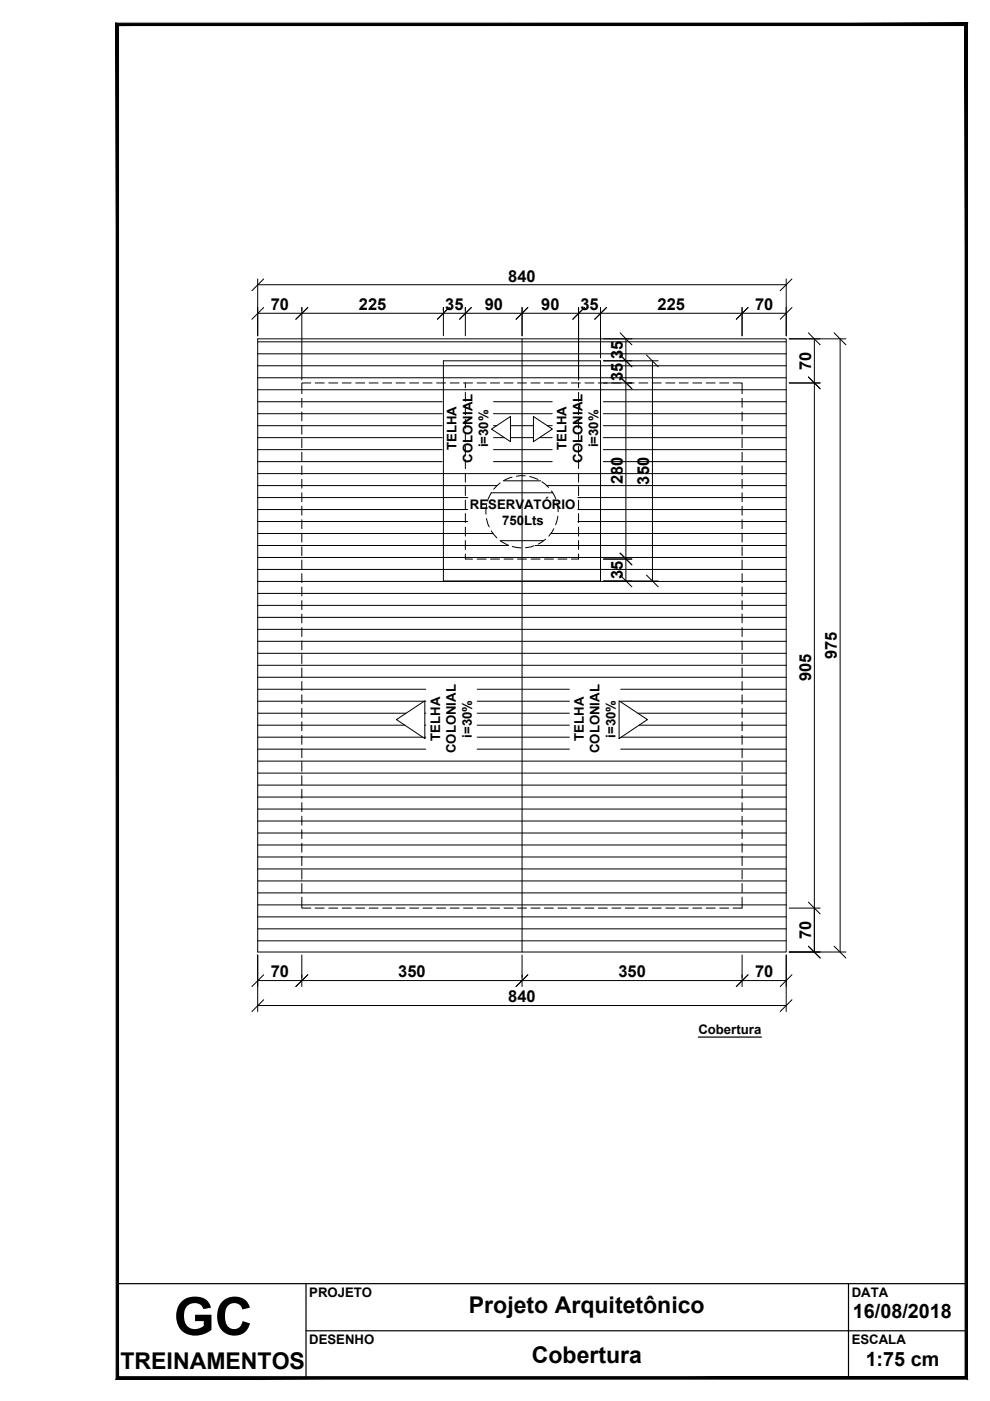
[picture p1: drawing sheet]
<svg xmlns="http://www.w3.org/2000/svg" width="210mm" height="297mm" viewBox="0 0 210 297" stroke-linecap="round" stroke-linejoin="round" font-family="sans-serif">
<!-- layer: Cobertura -->
<g fill="none" stroke="#000" stroke-width=".21">
<path d="M54.6 71.8h112.1v130h-112.1zM54.6 72.5h112.1M54.6 75h112.1M54.6 77.6h112.1M94 76.5h33.3v46.7h-33.3zM110.7 71.8v130M54.6 80.1h112.1M54.6 82.6h112.1M54.6 85.2h39.2M54.6 87.7h39.2M54.6 90.3h39.2M54.6 92.8h39.2"/>
<path d="M54.6 95.3h39.2M54.6 97.9h39.2M104.2 91l4-2.7v5.3zM104.6 85.2h12.5M104.6 87.7h12.5M104.6 95.3h12.5M104.6 97.9h12.5M104.6 90.3h.8M104.6 92.8h2.3M108.2 90.3h4.9M108.2 92.8h4.9M113.1 88.3l4 2.7-4 2.6z"/>
<path d="M114.4 92.8h2.7M116 90.3h1.1M127.9 85.2h38.8M127.9 87.7h38.8M127.9 90.3h38.8M127.9 92.8h38.8M127.9 95.3h38.8M127.9 97.9h38.8M54.6 100.4h112.1M54.6 118.2h112.1M54.6 103h50.8M54.6 105.5h44.6"/>
<path d="M54.6 108h44.6M54.6 110.6h44.6M54.6 113.1h49.9M54.6 115.7h53.3M104.1 104.5h13.1M106.1 114.6h9.2M106.7 101.9h7.9M113.5 115.7h53.2M115.9 103h50.8M116.8 113.1h49.9M122.5 105.5h44.2M122.5 108h44.2"/>
<path d="M122.5 110.6h44.2M54.6 120.7h112.1M54.6 123.3h112.1M54.6 125.8h112.1M54.6 128.4h112.1M54.6 130.9h112.1M54.6 133.4h112.1M54.6 136h112.1M54.6 138.5h112.1M54.6 141.1h112.1M54.6 143.6h112.1M54.6 146.1h35.7"/>
<path d="M54.6 148.7h35.3M54.6 151.2h31.5M54.6 153.8h31.2M54.6 156.3h35M54.6 158.8h35.7M84.1 152.6l6-4v8zM90.1 148.7h.2M90.1 151.2h.2M90.1 153.8h.2M90.1 156.3h.2M101.2 146.1h19.5M101.2 148.7h19.5"/>
<path d="M101.2 151.2h19.5M101.2 153.8h19.5M101.2 156.3h19.5M101.2 158.8h19.5M131.3 148.6l6 4-6 4zM131.6 146.1h35.1M131.6 148.7h35.1M131.6 158.8h35.1M131.7 156.3h35M135.2 151.2h31.5M135.5 153.8h31.2M54.6 161.4h112.1"/>
<path d="M54.6 163.9h112.1M54.6 166.5h112.1M54.6 169h112.1M54.6 171.5h112.1M54.6 174.1h112.1M54.6 176.6h112.1M54.6 179.2h112.1M54.6 181.7h112.1M54.6 184.2h112.1M54.6 186.8h112.1M54.6 189.3h112.1M54.6 191.9h112.1"/>
<path d="M54.6 194.4h112.1M54.6 196.9h112.1M54.6 199.5h112.1"/>
</g>
<g fill="none" stroke="#000" stroke-width=".21">
<path d="M64 84.5v1.9M64 87.3v1.9M64 90.2v1.9M64 93v2M64 95.9v1.9M64 98.8v1.9M65.9 81.2h-1.9v2.3M66.8 81.2h1.9M69.7 81.2h1.9M72.5 81.2h2M75.4 81.2h1.9M78.3 81.2h1.9"/>
<path d="M81.1 81.2h1.9M84 81.2h1.9M86.9 81.2h1.9M89.7 81.2h1.9M92.6 81.2h1.9M95.4 81.2h2M98.3 81.2h1.9M98.7 81.2v1M98.7 83.2v1.9M98.7 86v1.9M98.7 88.9v1.9M98.7 91.7v1.9"/>
<path d="M98.7 94.6v1.9M98.7 97.5v1.9M101.2 81.2h1.9M104 81.2h1.9M106.9 81.2h1.9M109.7 81.2h1.9M112.6 81.2h1.9M115.4 81.2h1.9M118.3 81.2h1.9M121.1 81.2h1.9M122.7 81.2v1M122.7 83.2v1.9"/>
<path d="M122.7 86v1.9M122.7 88.9v1.9M122.7 91.7v1.9M122.7 94.6v1.9M122.7 97.5v1.9M124 81.2h1.9M126.9 81.2h1.9M129.7 81.2h1.9M132.6 81.2h1.9M135.5 81.2h1.9M138.3 81.2h1.9M141.2 81.2h1.9"/>
<path d="M144 81.2h1.9M146.9 81.2h1.9M149.7 81.2h1.9M152.6 81.2h1.9M155.4 81.2h1.9v2.3M157.3 84.5v1.9M157.3 87.3v1.9M157.3 90.2v1.9M157.3 93v2M157.3 95.9v1.9M157.3 98.8v1.9M64 101.6v1.9"/>
<path d="M64 104.5v1.9M64 107.3v1.9M64 110.2v1.9M64 113v1.9M64 115.9v1.9M64 118.7v2M98.7 117.5v1h1.5M98.7 100.3v1.9M98.7 103.2v1.9M98.7 106v2M98.7 108.9v1.9M98.7 111.8v1.9"/>
<path d="M98.7 114.6v1.9M101.2 118.5h1.9M103.2 107.1l-.2 1.9M103.2 109.9l.5 1.8M104 118.5h1.9M104.2 104.5l-.8 1.7M104.2 112.6l1.2 1.4M106 102.4l-1.3 1.3M106.1 114.6l1.6 1M106.9 118.5h1.9M108.6 101.2l-1.8 .7M108.6 115.9l1.9 .3"/>
<path d="M109.7 118.5h1.9M111.4 100.9l-1.9 .1M112.3 101l1.8 .6M112.6 118.5h1.9M113.2 115.7l-1.8 .4M114.9 102.2l1.4 1.1M115.4 118.5h1.9M115.7 114.3l-1.6 1.1M116.9 104.1l.9 1.6M117.4 112.1l-1 1.6M118.1 106.6l.2 1.9M118.3 109.4l-.5 1.9"/>
<path d="M118.3 118.5h1.9M122.7 117.5v1h-1.6M122.7 100.3v1.9M122.7 103.2v1.9M122.7 106v2M122.7 108.9v1.9M122.7 111.8v1.9M122.7 114.6v1.9M157.3 101.6v1.9M157.3 104.5v1.9M157.3 107.3v1.9M157.3 110.2v1.9"/>
<path d="M157.3 113v1.9M157.3 115.9v1.9M157.3 118.7v2M64 121.6v1.9M64 124.5v1.9M64 127.3v1.9M64 130.2v1.9M64 133.1v1.9M64 135.9v1.9M64 138.8v1.9M157.3 121.6v1.9M157.3 124.5v1.9"/>
<path d="M157.3 127.3v1.9M157.3 130.2v1.9M157.3 133.1v1.9M157.3 135.9v1.9M157.3 138.8v1.9M64 141.6v1.9M64 144.5v1.9M64 147.3v1.9M64 150.2v1.9M64 153v1.9M64 155.9v1.9M64 158.8v1.9"/>
<path d="M157.3 141.6v1.9M157.3 144.5v1.9M157.3 147.3v1.9M157.3 150.2v1.9M157.3 153v1.9M157.3 155.9v1.9M157.3 158.8v1.9M64 161.6v1.9M64 164.5v1.9M64 167.3v1.9M64 170.2v1.9M64 173.1v1.9"/>
<path d="M64 175.9v1.9M64 178.8v1.9M157.3 161.6v1.9M157.3 164.5v1.9M157.3 167.3v1.9M157.3 170.2v1.9M157.3 173.1v1.9M157.3 175.9v1.9M157.3 178.8v1.9M64 190.2v2.3h1.9M64 181.6v1.9M64 184.5v1.9"/>
<path d="M64 187.3v1.9M66.8 192.5h1.9M69.7 192.5h1.9M72.5 192.5h2M75.4 192.5h1.9M78.3 192.5h1.9M81.1 192.5h1.9M84 192.5h1.9M86.9 192.5h1.9M89.7 192.5h1.9M92.6 192.5h1.9M95.4 192.5h2"/>
<path d="M98.3 192.5h1.9M101.2 192.5h1.9M104 192.5h1.9M106.9 192.5h1.9M109.7 192.5h1.9M112.6 192.5h1.9M115.4 192.5h1.9M118.3 192.5h1.9M121.1 192.5h1.9M124 192.5h1.9M126.9 192.5h1.9M129.7 192.5h1.9"/>
<path d="M132.6 192.5h1.9M135.5 192.5h1.9M138.3 192.5h1.9M141.2 192.5h1.9M144 192.5h1.9M146.9 192.5h1.9M149.7 192.5h1.9M152.6 192.5h1.9M157.3 181.6v1.9M157.3 184.5v1.9M157.3 187.3v1.9M157.3 190.2v2.3h-1.9"/>
</g>
<!-- layer: Cotas -->
<g fill="none" stroke="#000" stroke-width=".21">
<path d="M54.6 59.1v12.1M55.9 59.1l-2.5 2.5M166.7 59.1v12.1M167.9 59.1l-2.5 2.5M54.6 66.4h112.1M54.6 60.4h112.1M55.9 65.2l-2.5 2.5M64 65.2v15.4M65.3 65.2l-2.6 2.5M94 65.2v6M95.2 65.2l-2.5 2.5M98.7 65.2v6"/>
<path d="M99.9 65.2l-2.5 2.5M110.7 65.2v6M111.9 65.2l-2.5 2.5M122.7 65.2v15.4M123.9 65.2l-2.5 2.5M127.3 65.2v10.7M128 71.8h6M128 76.5h11.6M128.6 65.2l-2.5 2.5M131.5 75.3l2.5 2.5M131.5 70.6l2.5 2.5M131.5 79.9l2.5 2.5"/>
<path d="M132.7 71.8v51.4M137.1 75.3l2.5 2.5M138.3 76.5v46.7M157.3 65.2v6M158.6 65.2l-2.5 2.5M167.3 71.8h12.1M167.9 65.2l-2.5 2.5M171.4 79.9l2.5 2.5M171.4 70.6l2.5 2.5M172.7 71.8v130M176.9 70.6l2.5 2.5M178.1 71.8v130"/>
<path d="M128 81.2h6M167.3 81.2h6.6M128 118.5h6M131.5 117.3l2.5 2.5M128 123.2h11.6M131.5 121.9l2.5 2.5M137.1 121.9l2.5 2.5M167.3 192.5h6.6M171.4 191.3l2.5 2.5M54.6 202.5v12M54.6 207.9h112.1M54.6 213.2h112.1"/>
<path d="M55.9 206.7l-2.5 2.5M55.9 212l-2.5 2.5M64 202.5v6.7M65.3 206.7l-2.6 2.5M110.7 202.5v6.7M111.9 206.7l-2.5 2.5M157.3 202.5v6.7M158.6 206.7l-2.5 2.5M166.7 202.5v12M167.3 201.8h12.1M167.9 206.7l-2.5 2.5M167.9 212l-2.5 2.5"/>
<path d="M171.4 200.6l2.5 2.5M176.9 200.6l2.5 2.5"/>
</g>
<!-- layer: Texto -->
<path d="M148.1 219.9h13.3" fill="none" stroke="#000" stroke-width=".25"/>
<!-- layer: Formato -->
<path d="M24.9 272.2h180v19.9h-180M64.9 272.2v19.9M179.9 272.2v19.9M64.9 282.2h140" fill="none" stroke="#000" stroke-width=".25"/>
<path d="M204.6 5.4v286.5l.5 .5zM205.1 4.9v287.5l-.5-287zM25.1 5.4h179.5l.5-.5zM24.6 4.9h180.5l-180 .5zM24.6 4.9l.5 287v-286.5zM24.6 4.9l.5 287-.5 .5zM25.1 291.9l-.5 .5 180-.5zM24.6 292.4l180-.5 .5 .5z" fill="#000" stroke="#000" stroke-width=".21"/>
<text font-size="11.2" x="36.8" y="283">GC</text>
<g font-size="4.9">
<text x="99.4" y="278.4">Projeto Arquitetônico</text>
<text x="25.6" y="290.2">TREINAMENTOS</text>
<text x="112.8" y="288.9">Cobertura</text>
</g>
<g font-size="4.2">
<text x="180.8" y="279.5">16/08/2018</text>
<text x="183.5" y="289.5">1:75 cm</text>
</g>
<g font-size="3.5">
<text x="107.8" y="59.7">840</text>
<text x="57.4" y="65.8">70</text>
<text x="76.1" y="65.8">225</text>
<text x="94.4" y="65.8">35</text>
<text x="102.8" y="65.7">90</text>
<text x="114.8" y="65.7">90</text>
<text x="123" y="65.8">35</text>
<text x="139.4" y="65.8">225</text>
<text x="160.1" y="65.8">70</text>
<text x="132.1" y="76.1" transform="rotate(-90 132.1 76.1)">35</text>
<text x="132.1" y="80.8" transform="rotate(-90 132.1 80.8)">35</text>
<text x="172" y="78.4" transform="rotate(-90 172 78.4)">70</text>
<text x="132.1" y="102.7" transform="rotate(-90 132.1 102.7)">280</text>
<text x="137.7" y="102.7" transform="rotate(-90 137.7 102.7)">350</text>
<text x="132.1" y="122.8" transform="rotate(-90 132.1 122.8)">35</text>
<text x="177.4" y="139.8" transform="rotate(-90 177.4 139.8)">975</text>
<text x="172" y="144.4" transform="rotate(-90 172 144.4)">905</text>
<text x="172" y="199.1" transform="rotate(-90 172 199.1)">70</text>
<text x="57.4" y="207.2">70</text>
<text x="84.4" y="207.2">350</text>
<text x="131.1" y="207.2">350</text>
<text x="160.1" y="207.2">70</text>
<text x="107.8" y="212.5">840</text>
</g>
<g font-size="2.8">
<text x="96.8" y="95.5" transform="rotate(-90 96.8 95.5)">TELHA</text>
<text x="103.5" y="94.8" transform="rotate(-90 103.5 94.8)">i=30%</text>
<text x="120.1" y="95.5" transform="rotate(-90 120.1 95.5)">TELHA</text>
<text x="126.8" y="94.8" transform="rotate(-90 126.8 94.8)">i=30%</text>
<text x="100.1" y="98.1" transform="rotate(-90 100.1 98.1)">COLONIAL</text>
<text x="123.5" y="98.1" transform="rotate(-90 123.5 98.1)">COLONIAL</text>
<text x="99.6" y="107.9">RESERVATÓRIO</text>
<text x="106.5" y="111.3">750Lts</text>
<text x="93.3" y="157.1" transform="rotate(-90 93.3 157.1)">TELHA</text>
<text x="96.7" y="159.7" transform="rotate(-90 96.7 159.7)">COLONIAL</text>
<text x="100.1" y="156.4" transform="rotate(-90 100.1 156.4)">i=30%</text>
<text x="123.8" y="157.1" transform="rotate(-90 123.8 157.1)">TELHA</text>
<text x="127.1" y="159.7" transform="rotate(-90 127.1 159.7)">COLONIAL</text>
<text x="130.5" y="156.4" transform="rotate(-90 130.5 156.4)">i=30%</text>
<text x="148.1" y="219.3">Cobertura</text>
<text x="65.6" y="275">PROJETO</text>
<text x="180.6" y="274.9">DATA</text>
<text x="65.6" y="284.9">DESENHO</text>
<text x="180.6" y="284.9">ESCALA</text>
</g>
</svg>
